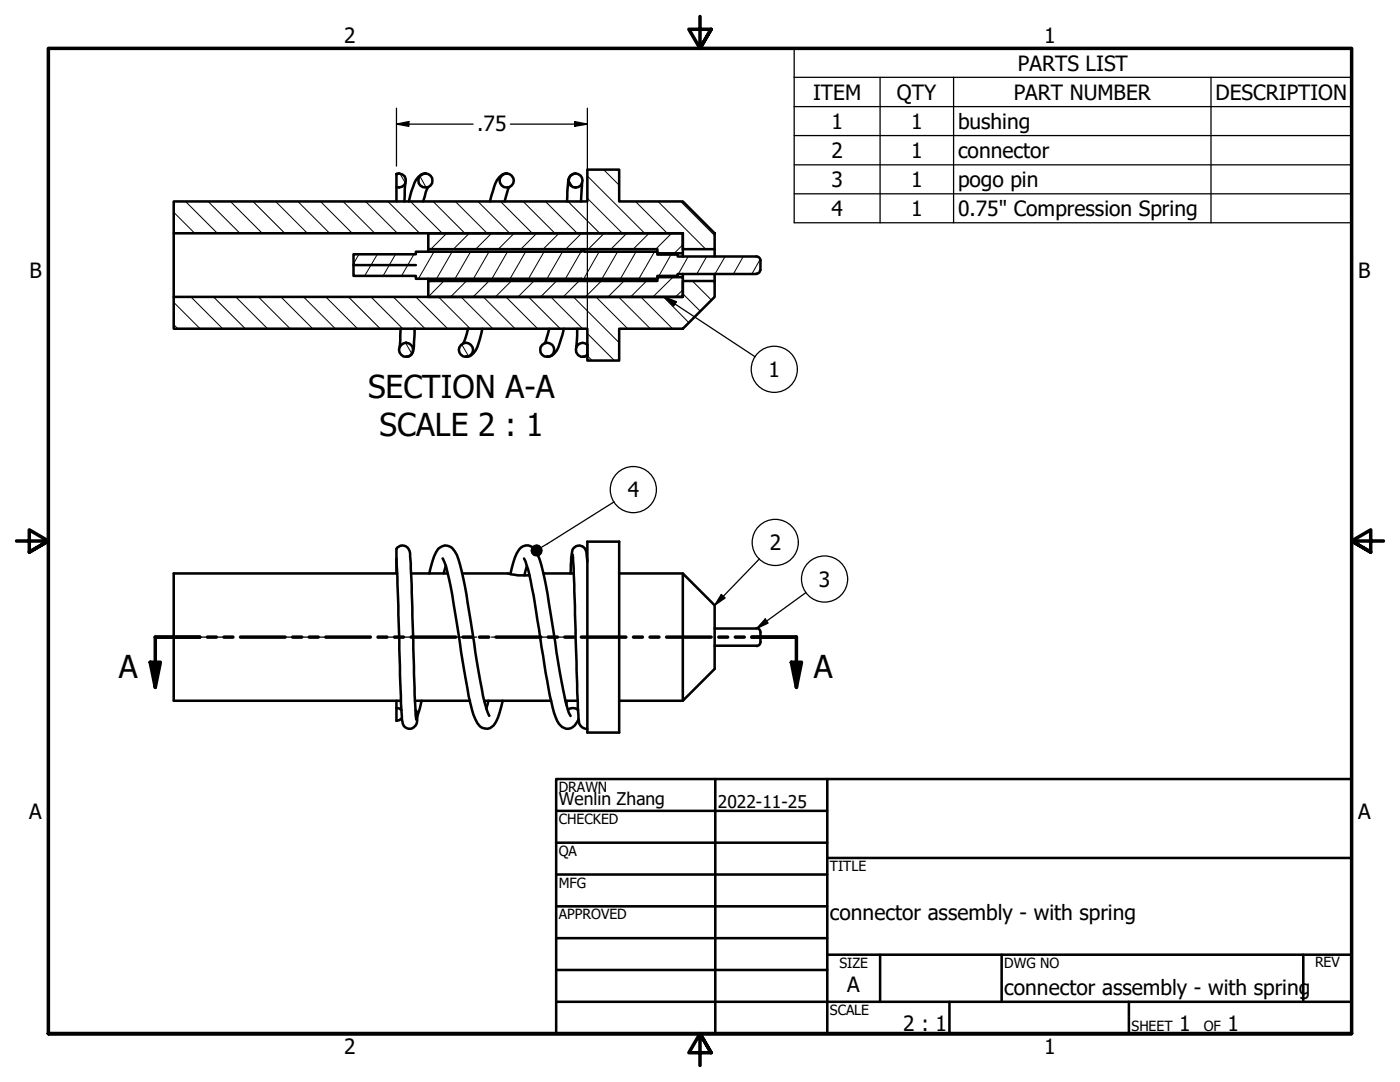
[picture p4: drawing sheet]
<svg xmlns="http://www.w3.org/2000/svg" width="279mm" height="216mm" viewBox="0 0 279 216" stroke-linecap="round" stroke-linejoin="round" font-family="sans-serif">
<!-- layer: Hatch (ANSI) -->
<g fill="none" stroke="#000" stroke-width=".2">
<path d="M79.8 34.7l1.1 1.8M83.8 35.2l1.2 2.2M102 34.9l.5 .9M113.5 35.9l.9 1.4M117.2 39.6l7 6.9M117.2 35.1l11.5 11.4M120.5 33.8l3.1 3.2M34.7 42.4l4.2 4.1M37 40.2l6.4 6.3M38.1 59.2l6.3 6.4M41.5 40.2l6.4 6.3M42.6 59.2l6.4 6.4"/>
<path d="M46 40.2l6.3 6.3M47.1 59.2l6.3 6.4M50.5 40.2l6.3 6.3M51.6 59.2l6.3 6.4M55 40.2l6.3 6.3M56.1 59.2l6.3 6.4M59.4 40.2l6.4 6.3M60.6 59.2l6.3 6.4M63.9 40.2l6.4 6.3M65 59.2l6.4 6.4M68.5 40.2l6.3 6.3M69.5 59.2l6.4 6.4"/>
<path d="M71.6 50.7l-1.1 1.9M73 40.2l6.3 6.3M74 59.2l6.4 6.4M75.3 50.7l-2.5 4.4M77.4 40.2l6.4 6.3M78.5 59.2l6.3 6.4M78.9 50.7l-2.4 4.4M81.9 40.2l6.4 6.3M82.6 50.7l-2.5 4.4M83 59.2l6.3 6.4M86.4 40.2l6.4 6.3M86.6 50.2l-3.1 5.4"/>
<path d="M87.5 59.2l6.4 6.4M88.6 56.1l-3.1 3.1M89.2 46.5l-3.2 3.2M90.2 50.2l-3.1 5.4M90.9 40.2l6.3 6.3M92 59.2l6.4 6.4M93.1 56.1l-3.2 3.1M93.7 46.5l-3.2 3.2M93.9 50.2l-3.1 5.4M95.4 40.2l6.3 6.3M96.5 59.2l6.3 6.4M97.6 56.1l-3.2 3.1"/>
<path d="M97.6 50.2l-3.1 5.4M98.1 46.5l-3.2 3.2M99.9 40.2l6.3 6.3M101 59.2l6.3 6.4M101.3 50.2l-3.1 5.4M102 56.1l-3.1 3.1M102.6 46.5l-3.2 3.2M104.4 40.2l6.3 6.3M104.9 50.2l-3.1 5.4M105.5 59.2l6.3 6.4M106.6 56.1l-3.2 3.1M107.1 46.5l-3.2 3.2"/>
<path d="M108.6 50.2l-3.1 5.4M108.8 40.2l6.4 6.3M109.9 59.2l6.4 6.4M111.1 56.1l-3.2 3.1M111.6 46.5l-3.2 3.2M112.3 50.2l-3.1 5.4M113.3 40.2l6.4 6.3M114.4 59.2l9.2 9.2M115.6 56.1l-3.2 3.1M116 50.2l-3.2 5.4M116.1 46.5l-3.2 3.2M118.9 59.2l6.4 6.4"/>
<path d="M119.6 50.2l-3.2 5.6M120 56.1l-3.2 3.1M120.6 46.5l-3.2 3.2M123.3 50.2l-3.2 5.4M123.4 59.2l6.4 6.4M124.5 56.1l-3.2 3.1M125.1 46.5l-3.2 3.2M126.8 40.2l6.4 6.3M126.9 50.2l-3.1 5.4M127.9 59.2l6.3 6.4M129 56.1l-3.1 3.1M129.5 46.5l-3.1 3.2"/>
<path d="M130.6 50.2l-3.1 5.4M131.2 55.6h-.1M131.3 40.2l9.5 9.5M132.4 59.2l5.1 5.2M133.9 50.8l-2.4 4.3M134 46.5l-3.1 3.2M134.3 55.3l-4 3.9M135.3 54.9l-.2 .2M135.8 40.2l6.8 6.8M136.3 57.8l-1.5 1.4M136.3 48.8l-1.7 1.7M136.3 58.6l3.5 3.5"/>
<path d="M136.3 49.7h.1M137.4 51.2l-2 3.5M138.2 56.1l3.8 3.8M141 51.2l-1.9 3.5M144.7 51.2l-2 3.5M148.3 51.2l-1.9 3.5M151.7 51.8l-1.6 2.9M34.7 64.8l.8 .8M34.7 60.3l5.2 5.3M81 68.5l1.2 2M92.1 68.7l1.4 2.4M114.9 70.2l.5 .7"/>
<path d="M117.2 71l1 .9M117.2 66.5l5.4 5.4"/>
</g>
<!-- layer: Visible (ANSI) -->
<g fill="none" stroke="#000" stroke-width=".51">
<path d="M79.1 34.7a1.39 1.39 0 0 1 1.9 1.3 1.39 1.39 0 0 1-1.9 1.3zM79.1 37.3v2.9M79.6 34.6l-.5 .1M80.9 36.6l-.2 3.6M84.9 34.6a3.2 3.2 0 0 0-2.5 2.7l-.8 2.9M85.4 37.3l-.4 1.1-.5 1.8M101.1 34.6a3.2 3.2 0 0 0-2.5 2.7l-.8 2.9M101.6 37.3l-.9 2.9M114.9 34.6a1.75 1.75 0 0 0-1.6 2.2l-.1 3.4M116.1 36.6l-.1 3.6M34.7 59.2h101.6v-3.1h6.3v3.1l-6.3 6.4h-12.7v6.3h-6.4v-6.3h-82.5zM34.7 40.2h82.5v-6.4h6.4v6.4h12.7l6.3 6.3v3.2h-6.3v-3.2h-101.6z"/>
<path d="M34.7 46.5v12.7M70.5 52.9v2.2h12.5v.5h33.1v.2h.5v-.2h14.6v-.5h4.1v-.4h15.7M85.5 56.1h45.7v-.8h5.1v3.9h-50.8zM85.5 46.5h50.8v4h-5.1v-.8h-45.7zM85.5 49.7v.5M85.5 55.6v.5M136.3 50.5v.7M136.3 54.7v.6M142.6 49.7v1.5M142.6 54.7v1.4M151 51.2a.79 .79 0 0 1 .8 .8M151 51.2h-15.7v-.4h-4.1v-.6h-14.6v-.2h-.5v.2h-33.1v.5h-12.5v2.2h12.5"/>
<path d="M151.7 53.9a.73 .73 0 0 1-.7 .7M151.8 51.9v2M79.9 65.6l-.1 3.7M82.7 65.6l-.1 3.4a1.88 1.88 0 0 1-1.6 2.2M93.4 65.6l-.9 2.9M96.3 65.6l-.5 2.1a5.5 5.5 0 0 1-1.9 3.3l-.9 .2M109.6 65.6l-.9 2.9M112.5 65.6l-.5 2.1a5.5 5.5 0 0 1-1.9 3.3l-.9 .2M115.1 69a1.36 1.36 0 0 1 2.1-.2v2.1a1.41 1.41 0 0 1-1.8 0 1.41 1.41 0 0 1-.3-1.9zM115.2 65.6l-.2 3.7M117.2 70.9l-.9 .3M79.1 114.4v-4.9a1.49 1.49 0 0 1 1.8-.5 1.49 1.49 0 0 1 1 1.6l.3 6.3 .5 21.6 .4 5.1"/>
<path d="M79.1 111.4l1 30.7a4.9 4.9 0 0 0 .7 3 1.49 1.49 0 0 0 1.7 .1 1.49 1.49 0 0 0 .7-1.4v-1.7l-.3-.4M79.2 114.4h-44.5v25.4h45.3M82 114.4h7.3M85.7 114.4l.3-1.2a7.8 7.8 0 0 1 1.8-3.9 1.97 1.97 0 0 1 2.9 .7 23.7 23.7 0 0 1 2.1 6.9l1.8 11.3a100.9 100.9 0 0 0 2.7 13.8l.4 .8M88.3 111.4h.1a35.4 35.4 0 0 1 2.1 8.9l1.5 9.7a121.3 121.3 0 0 0 2.5 12.6 4.5 4.5 0 0 0 1.7 2.6 2.02 2.02 0 0 0 2.8-1.2l.7-1.8 .6-2.4M89 112.9l-.5 1.5M92.3 114.4h9a14.9 14.9 0 0 0 4.4 .4M101.9 114.6l.3-1.4a8.4 8.4 0 0 1 1.7-3.9 1.89 1.89 0 0 1 3 .7 22.3 22.3 0 0 1 2.1 6.8l1.8 11.3a108.5 108.5 0 0 0 2.7 14l.4 .8M104.6 111.4v.2a37.6 37.6 0 0 1 2.1 8.8l1.7 10.5a79.1 79.1 0 0 0 2.5 12.2 3.2 3.2 0 0 0 2.1 2.3 2.59 2.59 0 0 0 2.5-1.9M105.2 112.9l-.6 1.9M108.5 114.4h6M114.3 110.7l.3 6 .8 26a2.12 2.12 0 0 0 1.4 2.7h.4"/>
<path d="M117.2 112.1v-.7a2.74 2.74 0 0 0-.9-2.4 1.48 1.48 0 0 0-2.2 1.5l-.2 3.9M117.2 108.1h6.4v38.1h-6.4zM123.6 114.4h12.7M136.3 114.4l6.3 6.4v12.7l-6.3 6.3zM79.1 139.8v4l.6-.1 .5-.4M82.8 139.8h11M84.1 139.8l-.8 3M96.6 139.8h13.4M97.5 139.8l-.5 1.6M112.8 139.8h2.5M113.1 139.8l-.1 .9M123.6 139.8h12.7"/>
<path d="M142.6 125.4h8.4M142.6 128.8h8.4M151 125.3a.79 .79 0 0 1 .8 .8M151.8 128.1a.79 .79 0 0 1-.8 .8M151.8 126.2v1.9M79.1 141.3l.5 .1 .5 .3M113.3 141.6a1.65 1.65 0 0 1 2.1 .1"/>
<circle cx="84.9" cy="36" r="1.43"/>
<circle cx="101.1" cy="36" r="1.41"/>
<circle cx="114.9" cy="36" r="1.39"/>
<circle cx="81.1" cy="69.8" r="1.41"/>
<circle cx="93" cy="69.8" r="1.39"/>
<circle cx="109.2" cy="69.8" r="1.39"/>
</g>
<circle cx="79.1" cy="34.7" r=".25" fill="#000"/>
<!-- layer: Section Line (ANSI) -->
<g fill="none" stroke="#000" stroke-width=".7">
<path d="M30 132.1h2l-1 5.1zM39.9 127.1h-8.9v10.1M41.4 127.1h1.8M44.7 127.1h1.8M48 127.1h8.9M58.4 127.1h1.8M61.7 127.1h1.8M65 127.1h8.9M75.4 127.1h1.8M78.7 127.1h1.8M82 127.1h8.9M92.4 127.1h1.8"/>
<path d="M95.7 127.1h1.8M99 127.1h8.9M109.4 127.1h1.9M112.7 127.1h1.8M116 127.1h8.9M126.4 127.1h1.8M129.7 127.1h1.8M133 127.1h8.9M143.4 127.1h1.8M146.7 127.1h1.8M150.1 127.1h8.8v10.1M157.9 132.1h2.1l-1.1 5.1z"/>
</g>
<g fill="#000">
<path d="M30 132.1h2l-1 5.1z" fill-rule="evenodd"/>
<path d="M157.9 132.1h2.1l-1.1 5.1z" fill-rule="evenodd"/>
</g>
<!-- layer: Symbol (ANSI) -->
<g fill="none" stroke="#000" stroke-width=".25">
<path d="M158.5 15.4v-5.7h111.2v5.7M158.5 15.4h111.2v5.9M158.5 15.4v29h111.2v-23.1M175.6 15.4v29M190.3 15.4v29M241.7 15.4v29M158.5 21.3h111.2M158.5 27.1h111.2M158.5 32.9h111.2M158.5 38.7h111.2M132.6 59.2l2.4 1-.6 .9zM132.6 59.2l18.1 12"/>
<path d="M122.6 100.1l-14.5 9.1M144 118.6l.7 .7-2.1 1.5zM151.6 111.5l-9 9.3M160.8 118.2l-9.8 7.2M152.7 123.5l.6 .8-2.3 1.1z"/>
<circle cx="154.5" cy="73.7" r="4.6"/>
<circle cx="126.4" cy="97.7" r="4.6"/>
<circle cx="154.7" cy="108.2" r="4.6"/>
<circle cx="164.6" cy="115.5" r="4.6"/>
</g>
<!-- layer: Border (ANSI) -->
<path d="M139.7 3.3v6.4l-2.2-3.9h4.4l-2.2 3.9 2.2-3.9M3.3 107.9h6.4l-3.9-2.2v4.5l3.9-2.3-3.9 2.3M276.1 107.9h-6.4l3.9-2.2v4.5l-3.9-2.3 3.9 2.3M9.7 206.2v-196.5h260v196.5h-260h260M141.9 210.1l-2.2-3.9 2.2 3.9h-4.4l2.2-3.9v6.4" fill="none" stroke="#000" stroke-width=".7"/>
<!-- layer: Title (ANSI) -->
<g fill="none" stroke="#000" stroke-width=".51">
<path d="M111 155.4h158.7v50.8h-158.7zM142.7 155.4v50.8M165.1 155.4v50.8M111 161.8h54.1M111 168.1h54.1M111 174.5h54.1M165.1 171.2h104.6M111 180.8h54.1M111 187.2h54.1M111 193.5h54.1M111 199.9h158.7M165.1 190.5h104.6"/>
<path d="M175.6 190.5v9.4M189.5 199.9v6.3M199.9 190.5v9.4M225.3 199.9v6.3M260.1 190.5v9.4"/>
</g>
<!-- layer: Centerline (ANSI) -->
<path d="M31.5 127.1h14.3M48.8 127.1h4M55.8 127.1h11.2M70 127.1h4M77 127.1h11.1M91.1 127.1h4M98.1 127.1h14.4" fill="none" stroke="#000" stroke-width=".25"/>
<!-- layer: Dimension (ANSI) -->
<path d="M79.1 24.8l2.5-.5v.9zM79.1 24.8h15.3M79.1 21.6v11.5M101.9 24.8h15.3M114.7 24.3l2.5 .5-2.5 .4zM117.2 21.6v45.6" fill="none" stroke="#000" stroke-width=".25"/>
<g fill="#000">
<path d="M79.1 24.8l2.5-.5v.9z" fill-rule="evenodd"/>
<path d="M114.7 24.3l2.5 .5-2.5 .4z" fill-rule="evenodd"/>
</g>
<!-- layer: Symbol (ANSI) -->
<g fill="#000">
<path d="M132.6 59.2l2.4 1-.6 .9z" fill-rule="evenodd"/>
<path d="M144 118.6l.7 .7-2.1 1.5z" fill-rule="evenodd"/>
<path d="M152.7 123.5l.6 .8-2.3 1.1z" fill-rule="evenodd"/>
<circle cx="107.1" cy="109.9" r="1.24"/>
</g>
<g font-size="6.3">
<text x="73.5" y="79.4">SECTION A-A</text>
<text x="75.8" y="86.9">SCALE 2 : 1</text>
<text x="23.7" y="135.2">A</text>
<text x="162.4" y="135.2">A</text>
</g>
<g font-size="4.2">
<text x="68.7" y="8.6">2</text>
<text x="208.4" y="8.6">1</text>
<text x="203.1" y="14.1">PARTS LIST</text>
<text x="162.3" y="19.9">ITEM</text>
<text x="179" y="19.9">QTY</text>
<text x="202.3" y="19.9">PART NUMBER</text>
<text x="242.6" y="19.9">DESCRIPTION</text>
<text x="95.2" y="26.2">.75</text>
<text x="165.9" y="25.7">1</text>
<text x="181.9" y="25.7">1</text>
<text x="191.2" y="25.8">bushing</text>
<text x="165.9" y="31.5">2</text>
<text x="181.9" y="31.5">1</text>
<text x="191.2" y="31.4">connector</text>
<text x="165.9" y="37.3">3</text>
<text x="181.9" y="37.3">1</text>
<text x="191.2" y="37.3">pogo pin</text>
<text x="165.9" y="43.1">4</text>
<text x="181.9" y="43.1">1</text>
<text x="191.2" y="43.2">0.75&quot; Compression Spring</text>
<text x="5.9" y="55.5">B</text>
<text x="271.1" y="55.5">B</text>
<text x="153.4" y="75.2">1</text>
<text x="125.3" y="99.2">4</text>
<text x="153.6" y="109.8">2</text>
<text x="163.4" y="117.1">3</text>
<text x="5.8" y="163.4">A</text>
<text x="271" y="163.4">A</text>
<text x="165.6" y="183.5">connector assembly - with spring</text>
<text x="169.1" y="198">A</text>
<text x="200.4" y="198.5">connector assembly - with spring</text>
<text x="180.3" y="205.7">2 : 1</text>
<text x="235.3" y="205.7">1</text>
<text x="245" y="205.7">1</text>
<text x="68.7" y="210.3">2</text>
<text x="208.4" y="210.3">1</text>
</g>
<g font-size="3.5">
<text x="111.5" y="160.6">Wenlin Zhang</text>
<text x="143.3" y="161.2">2022-11-25</text>
</g>
<g font-size="2.8">
<text x="111.5" y="158">DRAWN</text>
<text x="111.5" y="164.4">CHECKED</text>
<text x="111.5" y="170.8">QA</text>
<text x="165.6" y="173.7">TITLE</text>
<text x="111.5" y="177.1">MFG</text>
<text x="111.5" y="183.5">APPROVED</text>
<text x="167.5" y="193.1">SIZE</text>
<text x="200.4" y="193.1">DWG NO</text>
<text x="262.4" y="193">REV</text>
<text x="165.6" y="202.5">SCALE</text>
<text x="225.8" y="205.7">SHEET</text>
<text x="240.2" y="205.7">OF</text>
</g>
</svg>
